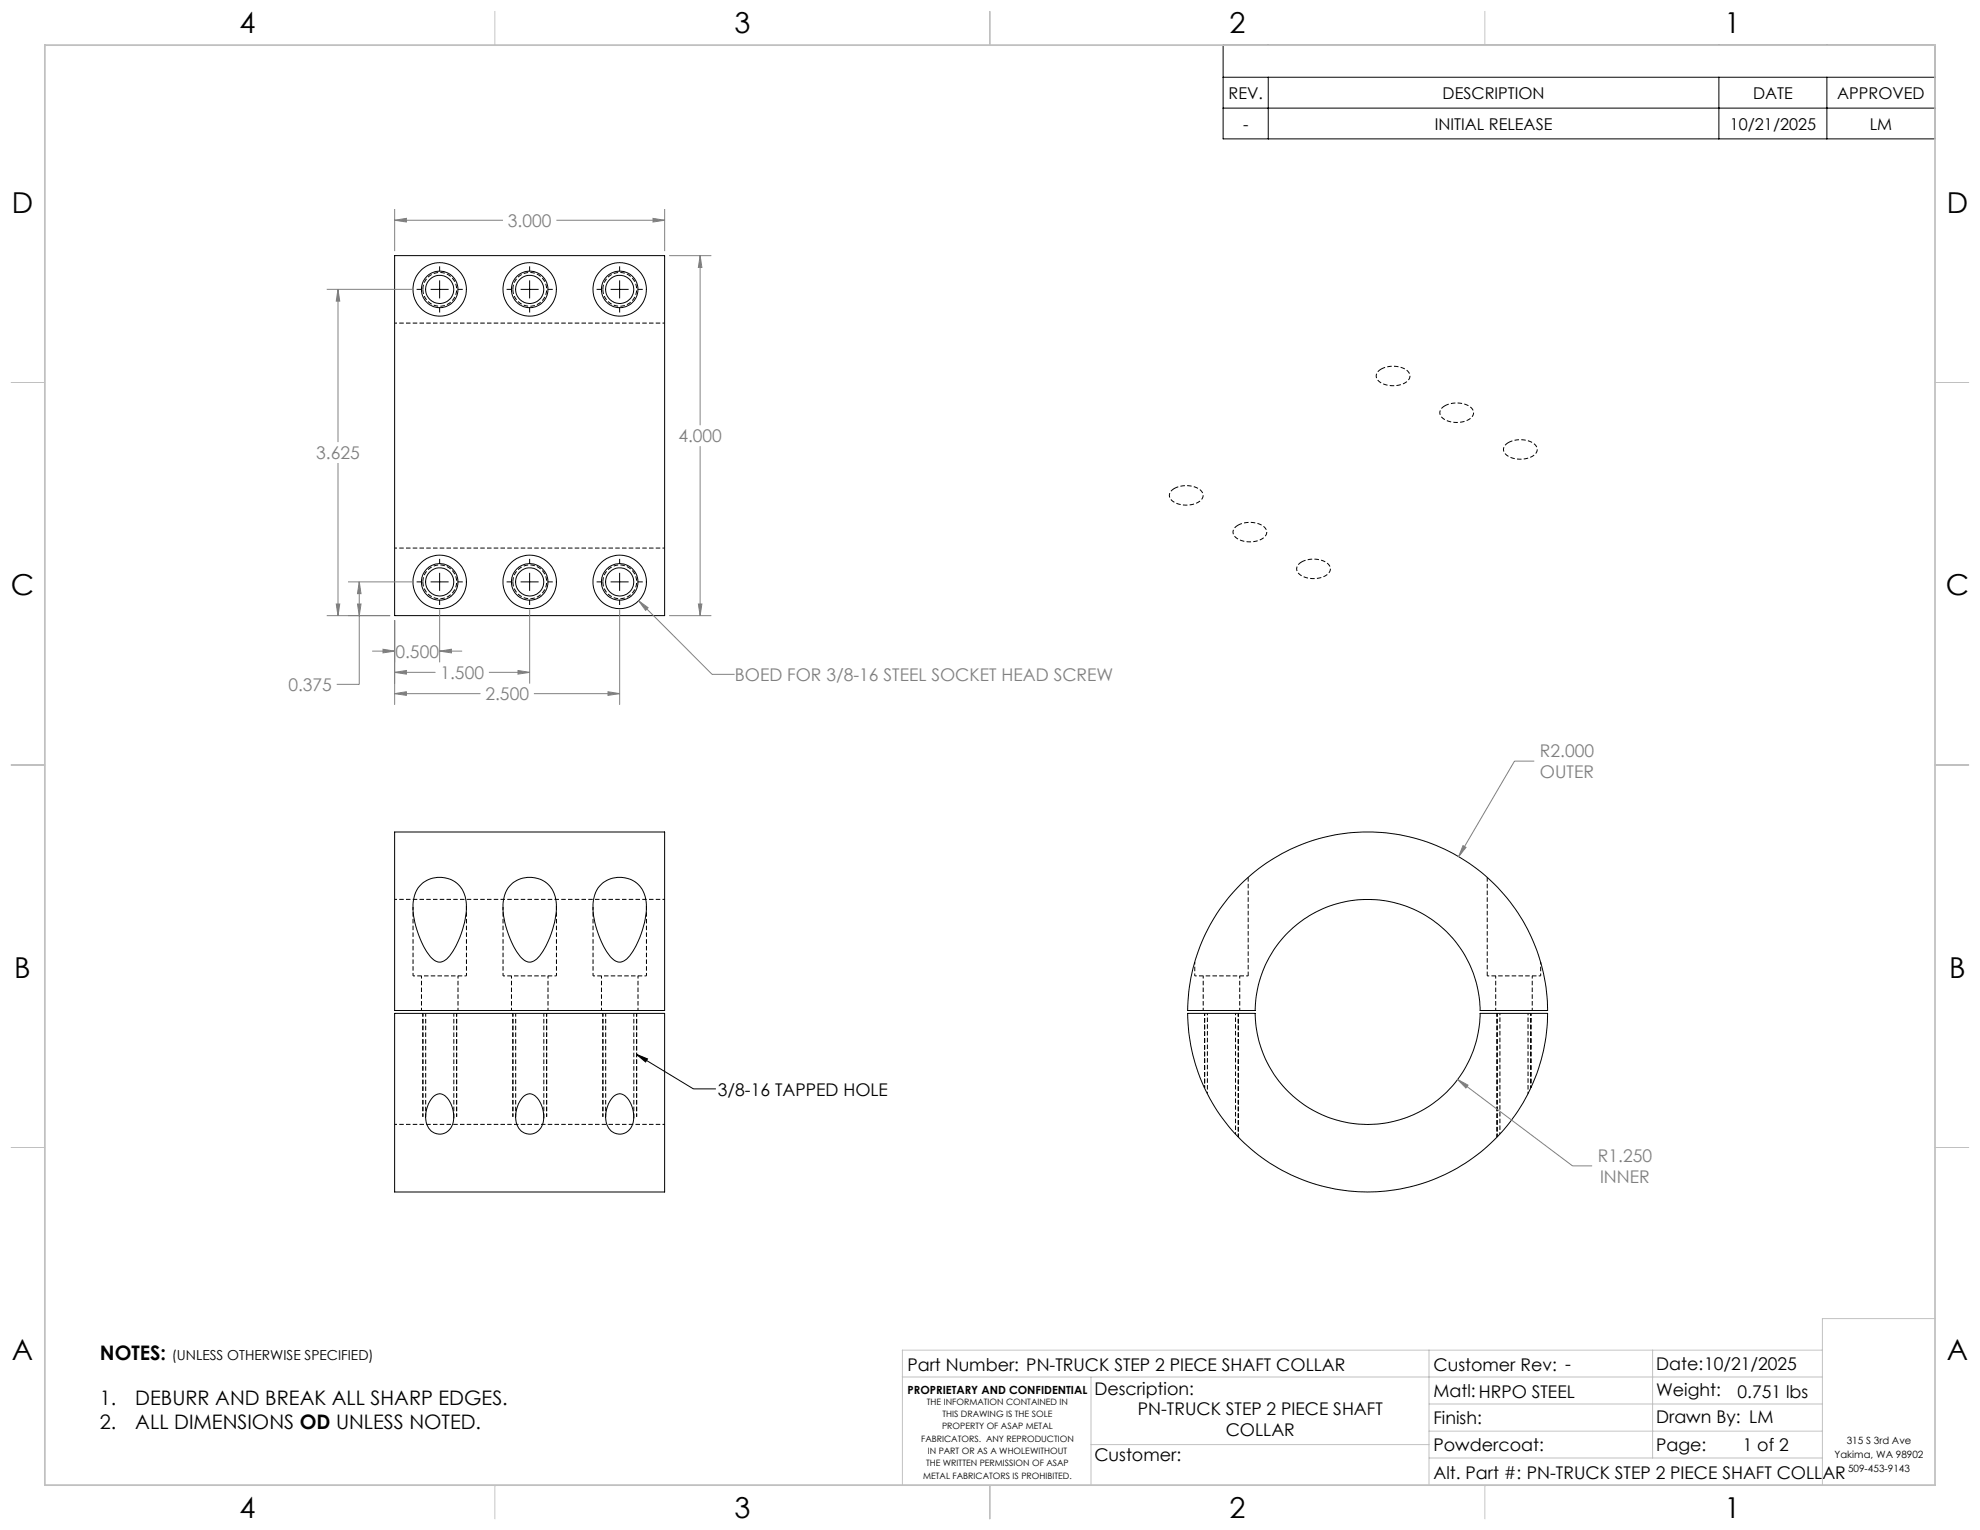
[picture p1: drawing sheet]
<svg xmlns="http://www.w3.org/2000/svg" width="559mm" height="432mm" viewBox="0 0 559 432" stroke-linecap="round" stroke-linejoin="round" font-family="sans-serif">
<path d="M116.6 275.4h15M142 275.4h15M167.4 275.4h15M337.2 275.4h15.1M419.7 275.4h15.1M340.8 286v22.7M423.3 286v34.1M431.2 308.7v-22.7M348.7 320.1v-34.1" fill="none" stroke="#000" stroke-width=".28" stroke-dasharray="1.3 .6" stroke-dashoffset=".7" stroke-linecap="butt"/>
<path d="M119.3 81.7a4.8 4.8 0 0 1 7.1-4.2 4.8 4.8 0 0 1 .3 8.2 4.8 4.8 0 0 1-7.3-3.7l-.1-.3M144.7 81.7a4.8 4.8 0 0 1 7.1-4.2 4.8 4.8 0 0 1 .3 8.2 4.8 4.8 0 0 1-7.3-3.7l-.1-.3M170.1 81.7a4.8 4.8 0 0 1 7.1-4.2 4.8 4.8 0 0 1 .3 8.2 4.8 4.8 0 0 1-7.3-3.7l-.1-.3M119.3 164.2a4.8 4.8 0 0 1 7.1-4.2 4.8 4.8 0 0 1 .3 8.2 4.8 4.8 0 0 1-7.3-3.7l-.1-.3M144.7 164.2a4.8 4.8 0 0 1 7.1-4.2 4.8 4.8 0 0 1 .3 8.2 4.8 4.8 0 0 1-7.3-3.7l-.1-.3M170.1 164.2a4.8 4.8 0 0 1 7.1-4.2 4.8 4.8 0 0 1 .3 8.2 4.8 4.8 0 0 1-7.3-3.7l-.1-.3M128.1 315.6v-.4M153.5 315.6v-.4M178.9 315.6v-.4" fill="none" stroke="#000" stroke-width=".28" stroke-dasharray="1.3 .6" stroke-linecap="butt"/>
<path d="M116.6 256v19.4M142 256v19.4M167.4 256v19.4M131.6 275.4v-19.4M157 275.4v-19.4M182.4 275.4v-19.4" fill="none" stroke="#000" stroke-width=".28" stroke-dasharray="1.3 .6" stroke-dashoffset=".4" stroke-linecap="butt"/>
<path d="M119 275.4v9.8M144.4 275.4v9.8M169.8 275.4v9.8M339.6 275.4v9.8M422.1 275.4v9.8M129.3 285.2v-9.8M154.7 285.2v-9.8M180.1 285.2v-9.8M349.9 285.2v-9.8M432.4 285.2v-9.8" fill="none" stroke="#000" stroke-width=".28" stroke-dasharray="1.3 .6" stroke-dashoffset=".5" stroke-linecap="butt"/>
<path d="M111.4 91.2h76.2M187.6 154.7h-76.2M187.6 253.8h-76.2M337.2 271.5v3.9M434.8 275.4v-3.9M340 286v21.1M432 286v21.1M111.4 317.3h76.2" fill="none" stroke="#000" stroke-width=".28" stroke-dasharray="1.3 .6" stroke-dashoffset=".6" stroke-linecap="butt"/>
<g fill="none" stroke="#000" stroke-width=".28" stroke-dasharray="1.3 .6" stroke-dashoffset=".3" stroke-linecap="butt">
<path d="M119.3 286v29.2M120.1 286v29.2M128.9 286v29.2M144.7 286v29.2M145.5 286v29.2M154.3 286v29.2M170.1 286v29.2M170.9 286v29.2M179.7 286v29.2M349.5 286v34.9M422.5 286v34.9M128.1 315.2v-29.2"/>
<path d="M153.5 315.2v-29.2M178.9 315.2v-29.2"/>
</g>
<g fill="none" stroke="#000" stroke-width=".28">
<path d="M345.2 12.7h200.9v26.5h-200.9zM345.2 21.8h200.9M345.2 30.5h200.9M357.9 21.8v17.4M485.1 21.8v17.4M515.6 21.8v17.4M111.4 72.1h76.2v101.6h-76.2zM124.1 75.2v1.4M124.1 79.1v5.1M149.5 75.2v1.4M149.5 79.1v5.1M174.9 75.2v1.4"/>
<path d="M174.9 79.1v5.1M117.6 81.7h1.4M121.5 81.7h5.1M124.1 86.7v1.5M129.2 81.7h1.4M143 81.7h1.4M146.9 81.7h5.1M149.5 86.7v1.5M154.6 81.7h1.4M168.4 81.7h1.4M172.3 81.7h5.1M174.9 86.7v1.5"/>
<path d="M180 81.7h1.4M124.1 157.7v1.4M149.5 157.7v1.4M174.9 157.7v1.4M117.6 164.2h1.4M121.5 164.2h5.1M124.1 161.7v5.1M124.1 169.3v1.4M129.2 164.2h1.4M143 164.2h1.4M146.9 164.2h5.1M149.5 161.7v5.1"/>
<path d="M149.5 169.3v1.4M154.6 164.2h1.4M168.4 164.2h1.4M172.3 164.2h5.1M174.9 161.7v5.1M174.9 169.3v1.4M180 164.2h1.4M111.4 234.8h76.2v50.4h-76.2zM118.7 249.8a7.6 7.6 0 0 1 8.6-1.5 7.6 7.6 0 0 1 4.3 7.7 23.6 23.6 0 0 1-5.7 14.8 2.84 2.84 0 0 1-4.4-.7 24.9 24.9 0 0 1-4.9-15.7 7.8 7.8 0 0 1 2.1-4.6zM144.1 249.8a7.6 7.6 0 0 1 8.6-1.5 7.6 7.6 0 0 1 4.3 7.7 23.6 23.6 0 0 1-5.7 14.8 2.84 2.84 0 0 1-4.4-.7 24.9 24.9 0 0 1-4.9-15.7 7.8 7.8 0 0 1 2.1-4.6zM169.5 249.8a7.6 7.6 0 0 1 8.6-1.5 7.6 7.6 0 0 1 4.3 7.7 23.6 23.6 0 0 1-5.7 14.8 2.84 2.84 0 0 1-4.4-.7 24.9 24.9 0 0 1-4.9-15.7 7.8 7.8 0 0 1 2.1-4.6zM350.2 249.5a50.8 50.8 0 0 1 55.1-10.9 50.8 50.8 0 0 1 31.5 46.6h-19.1a31.8 31.8 0 0 0-31.7-31.3 31.8 31.8 0 0 0-31.8 31.3h-19a50.9 50.9 0 0 1 15-35.7z"/>
<path d="M111.4 286h76.2v50.4h-76.2zM179.6 297.6l3.1 1.2-.5 .9zM179.6 297.6l16.1 9.7h6.3M335.2 286h19a31.8 31.8 0 0 0 31.8 31.4 31.8 31.8 0 0 0 31.7-31.4h19.1a50.8 50.8 0 0 1-50.8 50.4 50.8 50.8 0 0 1-50.8-50.4zM122.3 309.5a2.59 2.59 0 0 1 4.2 .7 7.1 7.1 0 0 1 0 9 3.8 3.8 0 0 1-4 .5 3.8 3.8 0 0 1-2.3-3.3 8.5 8.5 0 0 1 2.1-6.9zM147.7 309.5a2.59 2.59 0 0 1 4.2 .7 7.1 7.1 0 0 1 0 9 3.8 3.8 0 0 1-4 .5 3.8 3.8 0 0 1-2.3-3.3 8.5 8.5 0 0 1 2.1-6.9zM173.1 309.5a2.59 2.59 0 0 1 4.2 .7 7.1 7.1 0 0 1 0 9 3.8 3.8 0 0 1-4 .5 3.8 3.8 0 0 1-2.3-3.3 8.5 8.5 0 0 1 2.1-6.9z"/>
<circle cx="124.1" cy="81.7" r="5.2"/>
<circle cx="124.1" cy="81.7" r="7.5"/>
<circle cx="124.1" cy="81.7" r="4"/>
<circle cx="149.5" cy="81.7" r="5.2"/>
<circle cx="149.5" cy="81.7" r="7.5"/>
<circle cx="149.5" cy="81.7" r="4"/>
<circle cx="174.9" cy="81.7" r="5.2"/>
<circle cx="174.9" cy="81.7" r="7.5"/>
<circle cx="174.9" cy="81.7" r="4"/>
<circle cx="124.1" cy="164.2" r="5.2"/>
<circle cx="124.1" cy="164.2" r="7.5"/>
<circle cx="124.1" cy="164.2" r="4"/>
<circle cx="149.5" cy="164.2" r="5.2"/>
<circle cx="149.5" cy="164.2" r="7.5"/>
<circle cx="149.5" cy="164.2" r="4"/>
<circle cx="174.9" cy="164.2" r="5.2"/>
<circle cx="174.9" cy="164.2" r="7.5"/>
<circle cx="174.9" cy="164.2" r="4"/>
</g>
<path d="M389.8 104.2a6.6 6.6 0 0 1 7.9 1 2.3 2.3 0 0 1-1.9 3.2 6.5 6.5 0 0 1-7.2-1.4 2.01 2.01 0 0 1 1.2-2.8M407.7 114.5a6.6 6.6 0 0 1 7.9 1.1 2.3 2.3 0 0 1-1.8 3.2 6.5 6.5 0 0 1-7.2-1.4 2.01 2.01 0 0 1 1.1-2.9M331.4 137.9a6.6 6.6 0 0 1 7.9 1 2.3 2.3 0 0 1-1.9 3.2 6.5 6.5 0 0 1-7.1-1.4 2.01 2.01 0 0 1 1.1-2.8M425.7 124.9a6.6 6.6 0 0 1 7.9 1.1 2.3 2.3 0 0 1-1.9 3.1 6.5 6.5 0 0 1-7.1-1.4 2.01 2.01 0 0 1 1.1-2.8M349.4 148.2a6.6 6.6 0 0 1 7.9 1.1 2.3 2.3 0 0 1-1.9 3.2 6.5 6.5 0 0 1-7.2-1.4 2.01 2.01 0 0 1 1.2-2.9M367.3 158.6a6.6 6.6 0 0 1 7.9 1.1 2.3 2.3 0 0 1-1.8 3.1 6.5 6.5 0 0 1-7.2-1.4 2.01 2.01 0 0 1 1.1-2.8M419.7 247.6v27.8M352.3 275.4v-27.8" fill="none" stroke="#000" stroke-width=".28" stroke-dasharray="1.3 .6" stroke-dashoffset=".1" stroke-linecap="butt"/>
<g fill="none" stroke="#808080" stroke-width=".28">
<path d="M111.4 59v11.9M187.6 59v11.9M111.4 62.2l3.3-.6v1.1zM111.4 62.2h30.6M157 62.2h30.6M184.3 61.6l3.3 .6-3.3 .5zM188.8 72.1h12M197.6 72.1l.5 3.4h-1zM197.6 72.1v47.9M92.2 81.7h24.1M95.4 81.7l.5 3.3h-1zM95.4 81.7v43.1"/>
<path d="M95.4 130.7v43M197.6 125.9v47.8M92.2 173.7h17.9M94.9 170.5h1l-.5 3.2zM98.2 164.2h18.1M100.9 170.5h1l-.5 3.2zM101.4 164.2l.5 3.3h-1zM101.4 164.2v28.9h-6.4M111.4 175v23.9M124.1 172v14.9M149.5 172v20.9M174.9 172v26.9"/>
<path d="M180.2 169.5l2.7 2-.7 .8zM180.2 169.5l20.8 20.8h6.3M188.8 173.7h12M197.1 170.5h1l-.5 3.2zM105 183.8h6.4M108.1 183.2l3.3 .6-3.3 .5zM111.4 189.8l3.3-.6v1.1zM111.4 195.8l3.3-.6v1.1zM111.4 189.8h11.5M111.4 195.8h24.2M124.1 183.8l3.3-.6v1.1zM124.1 183.8h6.3"/>
<path d="M138 189.8h11.5M146.2 189.2l3.3 .6-3.3 .5zM150.7 195.8h24.2M171.6 195.2l3.3 .6-3.3 .5zM433 214.8h-5.6l-15.7 27M412.9 238.7l.8 .4-2 2.7zM411.4 304.7l2.9 1.5-.6 .9zM411.4 304.7l32.4 24.3h5.5"/>
</g>
<g fill="none" stroke="#c0c0c0" stroke-width=".28">
<path d="M139.7 3.2v9.5M279.4 3.2v9.5M419.1 3.2v9.5M3.1 107.9h9.6M546.1 107.9h9.5M3.1 215.9h9.6M546.1 215.9h9.5M3.1 323.8h9.6M546.1 323.8h9.5M546.1 372.1h-31.8v47M254.7 388.6h259.6M307.9 388.6v30.5"/>
<path d="M403.3 381v38.1M403.3 396.2h111M466.4 381v30.5M514.3 381h-259.6v38.1M139.7 419.1v9.6M279.4 419.1v9.6M307.9 407.7h95.4M403.3 403.9h111M403.3 411.5h111M419.1 419.1v9.6"/>
</g>
<path d="M12.7 12.7h533.4v406.4h-533.4z" fill="none" stroke="#c0c0c0" stroke-width=".5"/>
<path d="M179.6 297.6l3.1 1.2-.5 .9z" fill="#000"/>
<path d="M412.9 238.7l-1.2 3.1 2-2.7zM411.4 304.7l2.3 2.4 .6-.9zM184.3 61.6l3.3 .6-3.3 .5zM111.4 62.2l3.3-.6v1.1zM101.4 164.2l.5 3.3h-1zM100.9 170.5h1l-.5 3.2zM108.1 183.2l3.3 .6-3.3 .5zM124.1 183.8l3.3-.6v1.1zM111.4 189.8l3.3-.6v1.1zM146.2 189.2l3.3 .6-3.3 .5zM111.4 195.8l3.3-.6v1.1zM171.6 195.2l3.3 .6-3.3 .5zM94.9 170.5h1l-.5 3.2zM95.4 81.7l.5 3.3h-1zM197.6 72.1l.5 3.4h-1zM197.1 170.5h1l-.5 3.2zM180.2 169.5l2 2.8 .7-.8z" fill="#808080"/>
<g font-size="8.1">
<text x="67.6" y="9.3">4</text>
<text x="207.3" y="9.3">3</text>
<text x="347" y="9.3">2</text>
<text x="486.7" y="9.3">1</text>
<text x="3.3" y="60.1">D</text>
<text x="549.4" y="60.1">D</text>
<text x="3" y="168">C</text>
<text x="549.1" y="168">C</text>
<text x="4" y="276">B</text>
<text x="550.1" y="276">B</text>
<text x="3.3" y="383.9">A</text>
<text x="549.4" y="383.9">A</text>
<text x="67.6" y="428.4">4</text>
<text x="207.3" y="428.4">3</text>
<text x="347" y="428.4">2</text>
<text x="486.7" y="428.4">1</text>
</g>
<g font-size="5.6">
<text x="28.2" y="383.9">NOTES:</text>
<text x="28.2" y="396.5">1.</text>
<text x="38.2" y="396.5">DEBURR AND BREAK ALL SHARP EDGES.</text>
<text x="28.2" y="403.2">2.</text>
<text x="38.2" y="403.2">ALL DIMENSIONS OD UNLESS NOTED.</text>
</g>
<g font-size="4.9" fill="#808080">
<text x="143.4" y="64">3.000</text>
<text x="191.5" y="124.8">4.000</text>
<text x="89.3" y="129.6">3.625</text>
<text x="111.6" y="185.6">0.500</text>
<text x="124.3" y="191.6">1.500</text>
<text x="81.4" y="195">0.375</text>
<text x="137" y="197.6">2.500</text>
<text x="207.4" y="192.2">BOED FOR 3/8-16 STEEL SOCKET HEAD SCREW</text>
<text x="434.6" y="213.7">R2.000</text>
<text x="434.6" y="219.6">OUTER</text>
<text x="450.9" y="328">R1.250</text>
<text x="451.6" y="333.8">INNER</text>
</g>
<g font-size="4.9">
<text x="202.6" y="309.2">3/8-16 TAPPED HOLE</text>
<text x="256.1" y="386.9">Part Number: PN-TRUCK STEP 2 PIECE SHAFT COLLAR</text>
<text x="404.6" y="386.8">Customer Rev: -</text>
<text x="467.4" y="386.7">Date:10/21/2025</text>
<text x="308.9" y="393.8">Description:</text>
<text x="404.6" y="394.3">Matl:HRPO STEEL</text>
<text x="467.4" y="394">Weight:</text>
<text x="490.4" y="394.5">0.751 lbs</text>
<text x="321.1" y="399.5">PN-TRUCK STEP 2 PIECE SHAFT</text>
<text x="404.6" y="401.9">Finish:</text>
<text x="467.4" y="401.7">Drawn By: LM</text>
<text x="345.9" y="405.4">COLLAR</text>
<text x="308.9" y="412.4">Customer:</text>
<text x="404.6" y="409.6">Powdercoat:</text>
<text x="467.4" y="409.4">Page:</text>
<text x="491.8" y="409.6">1 of 2</text>
<text x="404.6" y="417.4">Alt. Part #: PN-TRUCK STEP 2 PIECE SHAFT COLLAR</text>
</g>
<g font-size="4.6">
<text x="346.7" y="27.9">REV.</text>
<text x="407.1" y="27.9">DESCRIPTION</text>
<text x="494.8" y="27.9">DATE</text>
<text x="518.5" y="27.9">APPROVED</text>
<text x="350.8" y="36.6">-</text>
<text x="404.9" y="36.6">INITIAL RELEASE</text>
<text x="488.2" y="36.6">10/21/2025</text>
<text x="527.7" y="36.6">LM</text>
</g>
<text font-size="3.9" x="48.5" y="383.9">(UNLESS OTHERWISE SPECIFIED)</text>
<text font-size="3.2" x="256.1" y="393.4">PROPRIETARY AND CONFIDENTIAL</text>
<g font-size="2.8">
<text x="521.2" y="407.7">315 S 3rd Ave</text>
<text x="517.8" y="411.5">Yakima, WA 98902</text>
<text x="521.6" y="415.3">509-453-9143</text>
</g>
<g font-size="2.5">
<text x="261.6" y="396.5">THE INFORMATION CONTAINED IN</text>
<text x="266" y="399.9">THIS DRAWING IS THE SOLE</text>
<text x="260" y="406.9">FABRICATORS. ANY REPRODUCTION</text>
<text x="265.9" y="403.4">PROPERTY OF ASAP METAL</text>
<text x="261.4" y="413.8">THE WRITTEN PERMISSION OF ASAP</text>
<text x="261.8" y="410.4">IN PART OR AS A WHOLEWITHOUT</text>
<text x="260.5" y="417.3">METAL FABRICATORS IS PROHIBITED.</text>
</g>
</svg>
